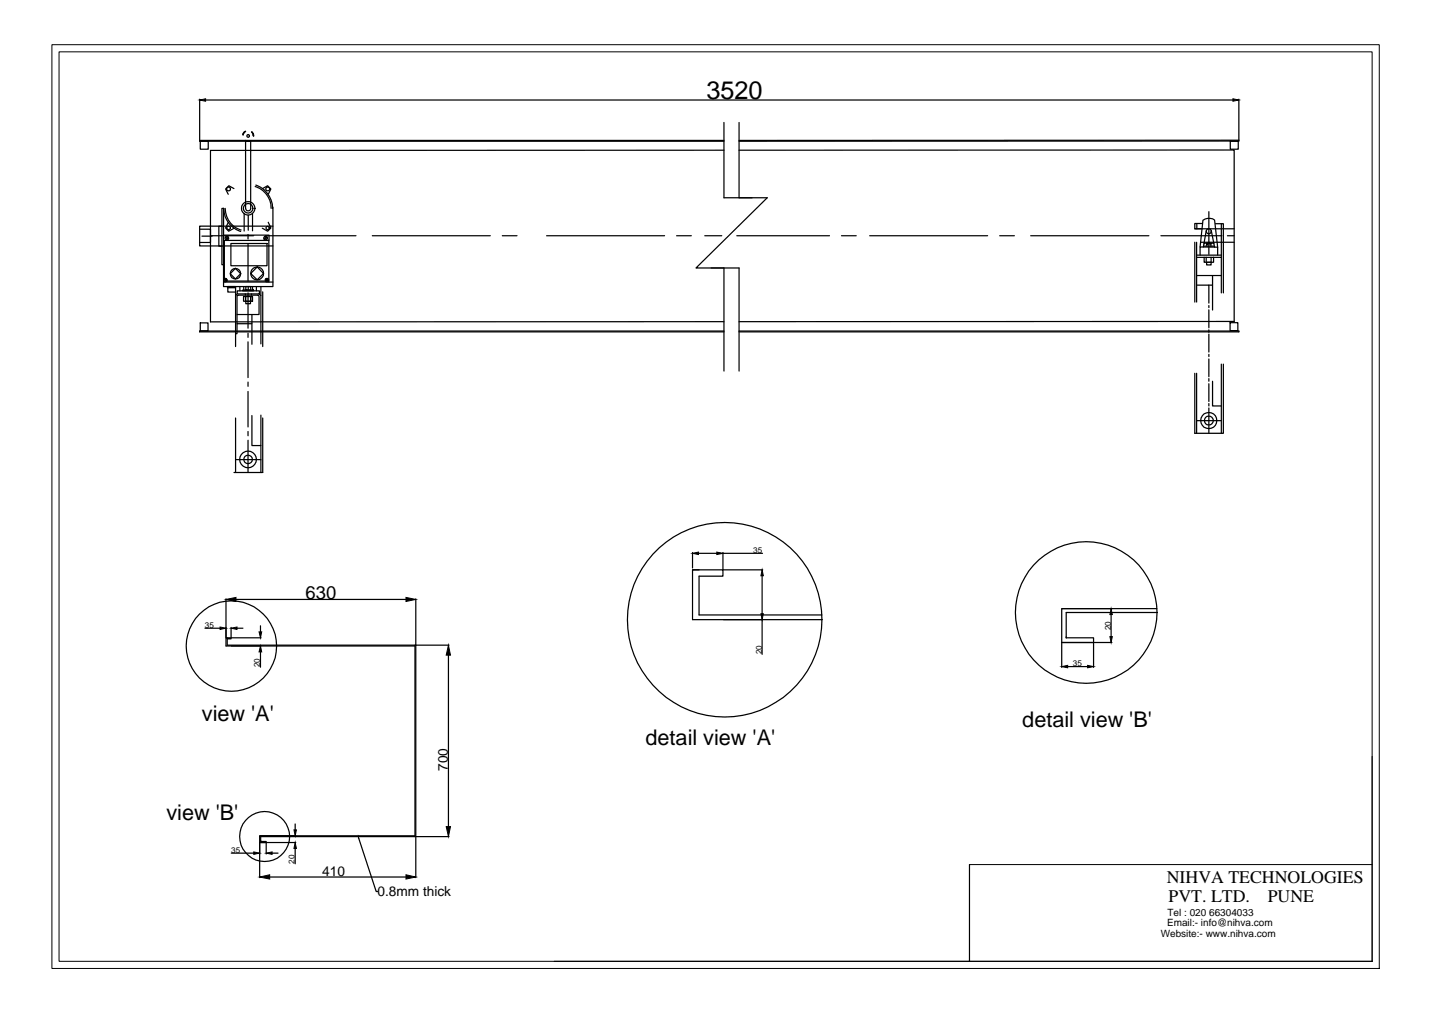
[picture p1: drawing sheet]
<svg xmlns="http://www.w3.org/2000/svg" width="297mm" height="210mm" viewBox="0 0 297 210" stroke-linecap="round" stroke-linejoin="round" font-family="sans-serif">
<!-- layer: 0 -->
<g fill="none" stroke="#000" stroke-width=".25">
<path d="M41.5 29.3h1.7v1.6h-1.7zM48.5 39.1l-1-.6-.7 .7 .5 1.1M50.9 27.2l-.6 .7M50.9 29.2v14a.53 .53 0 0 0 .6 .5 .53 .53 0 0 0 .5-.5v-14M50.9 27.3l-.2 .1-.3 .6M51.8 29.2h-.9l.9 .1M52.3 27.3l.2 .4 .1 .5M52.5 28.2l-.3-.8 .3 .4 .1 .4M52.5 28.2h.1M52.9 38.7a4.6 4.6 0 0 1 3.3 4.5M53.1 38.4a5.1 5.1 0 0 1 3.4 4.8M54.5 39.1l1-.6 .7 .7-.6 1.1"/>
<path d="M150.2 25.4v15.6h8.9l-14.7 14.6h5.8v21.4M150.2 29.1h-108.8v.2h108.8M150.2 31.2h-106.5v35.6l106.5-.1M153.3 31.2l102.7-.1v35.6h-102.7M153.3 29.1h103.7v.2h-103.7M153.3 25.4v15.6M255.2 29.3h1.7v1.6h-1.7zM41.4 47.5h2.3v2.8h-2.3M41.9 49h2.1M43.8 48.9h8.8M46 46.9h-.6v4.2h.6M46.4 48.8h9.4v1.1h-9.3v7.8"/>
<path d="M46.4 58.5h10.2M46.5 57.9l.5 .4M46.7 58l.1 .2zM46.7 43.2a4.6 4.6 0 0 0 3.3 4.5M46.8 49.2l.6 .4M47 57.8l-.5 .6M47 58.3h8M47.2 59.4h1.7v.2h-1.7zM47.3 59.6h1.6v1h-1.6zM47.3 49.1l-.4 .6M47.3 46.1l-.5 1.2 .6 .7 1.2-.7M47.9 50.5h7.5v4.6h-7.5z"/>
<path d="M48.8 55.7l1.1 1.1-1.1 1.1-1-1.1zM49.8 59.4v.9M49.9 48a5 5 0 0 1-3.5-4.8h-.4v11.7h.4M50.6 59.4v.8M50.6 44.3v3.6M51 59.4h1v.8h-1zM51.4 48.6v1M51.4 50.5v7.8M51.5 44.6v3.2M51.5 59.4v.8M52.4 44.3v3.6M52.4 59.4v.8"/>
<path d="M53.2 59.4v.9M53.4 55.4l1.3 1.3-1.3 1.3-1.4-1.3zM54.1 59.4v11.9M54.9 49.1l.4 .6M55.1 57.9l.5 .4M55.1 48.9h18.7M55.3 58l.1 .2zM55.4 49.2l-.6 .4M55.6 57.8l-.4 .6M55.6 46.1l.6 1.2-.7 .7-1.1-.7M55.8 49.9v8.6M56.5 43.2h.1"/>
<path d="M56.6 43v16.4h-10.2v-16.2M56.6 46.9h-15.2v4.1h15.2M77.2 48.9h24.5M104.2 48.9h3M113.4 48.9h24.5M140.3 48.9h3.1M146.2 48.9h3.5M147.5 55.6h5.8v21.4M152.8 48.9h19.3M174.6 48.9h3M180.4 48.9h24.5M207.4 48.9h3"/>
<path d="M213.8 48.9h24.5M240.8 48.9h12.7M247.8 47.5h8.2M247.8 50.2v12.5M248.2 59.1h2.6v3.8M248.2 50.2v12.5M248.2 53.4h1.6M248.3 46.4v1.1M248.3 52.9h5M248.3 57.2h3.2v1.9M248.9 51.2l.6-5.5a2.12 2.12 0 0 1 2.4-.1l.7 5.7M248.9 52.9v-1.7l3.7 .1v1.6"/>
<path d="M249 50.2h7M249.4 46.4h-1.6v1.1h1.5M249.7 50.6l.5-.2 .1 .2a.42 .42 0 0 1 .4-.3 .42 .42 0 0 1 .4 .3h-.8v.5M249.8 53.4h1.9v1h-1.9zM249.8 51.1h2M250.2 53.4v1M250.2 47.9l-.6 3.3M250.3 54.4h.9v.5h-.9zM250.8 59.1h.7v5.2M250.8 43.9v8.8M251.2 50.6v.5M251.2 53.4v1"/>
<path d="M251.3 47.9l.6 3.4M251.5 57.2h1.8M251.7 53.4h1.6M251.8 50.5l-.2-.1-.5 .2M252.1 46.4h1.7v14.3M253.3 46.4v14.3M254.6 48.9h1.4M41.5 67h1.7v1.6h-1.7zM48.9 60.6v11.3M49.2 65.2h4.5v-3.9h-4.5v7.9h-.3M49.2 67.1h3.1M49.2 60.3h4.6v.7h-4.6z"/>
<path d="M49.2 61l-.3 .3M50.3 60.2h2.3v.1h-2.3zM50.5 61.5h.4v1h-.4zM50.9 61v.2M50.9 61.5h1.1v1h-1.1zM51 62.5h1v.5h-1zM51.4 60.7v7.4M51.4 69.1v.9M51.4 70.9v7.4M51.4 79.2v.9M52 61.5h.4v1h-.4zM52.2 61v.2"/>
<path d="M52.3 65.2v6.2M53.7 61l.4 .3M54.5 60.5v11.4M150.2 68.7h-108.8v.1h108.8M153.3 68.7h103.7v.1h-103.7M248.2 77.4v12.5M250.8 63.4v.4M250.8 64.3v3.7M250.8 68.4v.5M250.8 69.3v3.7M250.8 73.5v.5M250.8 74.5v3.6"/>
<path d="M250.8 78.5v.6M250.8 79.6v3.7M251.5 79.1v5.1h1.8M253.3 75.5v14.4M253.8 75.5v14.4h-6v-12.5M255.2 66.9h1.6v1.7h-1.6zM48.9 86.7v11.3M48.9 95.3h5.2M51.4 81.2v7.4M51.4 89.5v.9M51.4 91.3v6.7M52.3 86.2v6.2h1.8"/>
<path d="M54.1 86.1v11.9M54.5 86.7v11.3h-6M248.3 87.2h5M250.8 83.7v.5M250.8 84.6v5.3M143.7 118.2h6.3v1.3h-5v8.1h25.5M145 118.2h-1.3v10.3h26.8M46.9 132.3h1v.2h-.8v1.3h39.1v39.7h-32.1v1M47.1 132.3h-.2v1.7h39.2M86.1 133.8v39.7M221.2 132.3h.1M240 126.2h-19.8v7.1h6.6v-1h-5.6"/>
<path d="M240 127h-18.8v5.3M54.1 174.5h.1M86.1 173.4h-32.2v1.4h1.3v-.3h-1.1M201.1 179.3v20.1"/>
<circle cx="47.4" cy="39.2" r=".39"/>
<circle cx="51.5" cy="28.2" r=".29"/>
<circle cx="55.5" cy="39.2" r=".39"/>
<circle cx="46.7" cy="58.1" r=".37"/>
<circle cx="47.1" cy="49.4" r=".37"/>
<circle cx="47.4" cy="47.3" r=".37"/>
<circle cx="48.8" cy="56.8" r="1.1"/>
<circle cx="51.5" cy="43.2" r=".99"/>
<circle cx="51.5" cy="43.2" r="1.4"/>
<circle cx="53.3" cy="56.7" r="1.33"/>
<circle cx="55.1" cy="49.4" r=".37"/>
<circle cx="55.4" cy="58.1" r=".37"/>
<circle cx="55.5" cy="47.3" r=".34"/>
<circle cx="250.7" cy="48" r=".54"/>
<circle cx="51.5" cy="95.3" r=".89"/>
<circle cx="51.5" cy="95.3" r="1.73"/>
<circle cx="250.7" cy="87.2" r="1.68"/>
<circle cx="250.7" cy="87.2" r=".94"/>
<circle cx="48" cy="134" r="9.4"/>
<circle cx="150.3" cy="128.5" r="20.2"/>
<circle cx="225.3" cy="127" r="14.7"/>
<circle cx="54.9" cy="173.5" r="5.2"/>
</g>
<!-- layer: DIMENSIONS -->
<g fill="none" stroke="#000" stroke-width=".25">
<path d="M41.4 20.6v8.5M42.6 20.7h213.1M257 20.6v8.4M143.7 114.6v3.2M144.9 114.8h3.8M150 114.6v3.6M150 114.8h8.2M150 118.2h8.2M158.1 119.4v7.9M42.5 130.3h3.1M46.9 124.2v8M47.9 130.1v2.1"/>
<path d="M48 132.3h6.2M48 134h6.2M49 124.3h35.2M49.2 130.3h1.2M54 129.8v1.3M54 135.2v3.2M86.2 124.2v9.6M86.3 133.8h6.8M93 135.9v35.6M150.1 128.5h8.1M158.1 128.5v7.2M220.2 133.3v5.1"/>
<path d="M220.3 133.3h10.3M220.3 126.2h10.3M221.5 138.3h4.1M226.8 133.3v5.1M230.5 127.5v4.5M48 177h4.6M53.9 174.8v7.2M53.9 174.8h7.5M53.9 173.4h7.5M55.2 174.8v2.3M56.4 177h1.3M61.2 170.9v1.2"/>
<path d="M61.2 176v3.2M74.4 173.8l3.6 11.1h.3M86.2 173.6v8.4M86.3 173.5h6.8M55.9 181.9h28.3"/>
</g>
<!-- layer: 0 -->
<g fill="#000" stroke="#000" stroke-width=".21">
<path d="M41.4 20.7l1.2-.2v.5zM255.7 20.5l1.3 .2-1.3 .3zM143.7 114.8l1.2-.3v.5zM148.7 114.5l1.3 .3-1.3 .2zM158.1 118.2l.2 1.2h-.5zM46.9 124.3l2.1-.4v.9zM45.6 130l1.3 .3-1.3 .3zM47.9 130.3l1.3-.3v.6zM53.7 131.1h.6l-.3 1.2zM54 134l.3 1.2h-.6zM84.2 123.9l2 .4-2 .5zM93 133.8l.4 2.1h-.8z"/>
<path d="M157.8 127.3h.5l-.2 1.2zM220.2 138.3l1.3-.3v.5zM225.6 138l1.2 .3-1.2 .2zM230.2 132h.5l-.2 1.3zM230.5 126.2l.2 1.3h-.5zM52.6 176.7l1.3 .3-1.3 .2zM55.2 177l1.2-.3v.5zM61 172.1h.5l-.3 1.3zM61.2 174.8l.3 1.2h-.5zM92.6 171.5h.8l-.4 2zM53.9 181.9l2-.5v.9zM84.2 181.4l2 .5-2 .4z"/>
</g>
<!-- layer: DIMENSIONS -->
<path d="M74.4 173.7v.1z" fill="#000" stroke="#000" stroke-width=".21"/>
<!-- layer: 0 -->
<path d="M10.8 9.3h275.3v191.6h-275.3zM12.2 10.8h272.4v188.6h-272.4zM284.6 156.9v42.5M201.1 179.3h83.5M114.9 199.4h169.7" fill="none" stroke="#000" stroke-width=".21"/>
<text font-size="5.2" x="146.5" y="20.6">3520</text>
<g font-size="4.5">
<text x="41.9" y="149.6">view 'A'</text>
<text x="133.9" y="154.6">detail view 'A'</text>
<text x="212.1" y="150.7">detail view 'B'</text>
<text x="34.5" y="170.1">view 'B'</text>
</g>
<text font-size="3.8" x="63.4" y="124.2">630</text>
<g font-size="3.7">
<text x="242" y="183.1">NIHVA TECHNOLOGIES</text>
<text x="242.4" y="187">PVT. LTD.</text>
<text x="263" y="187">PUNE</text>
</g>
<g font-size="2.8">
<text x="92.9" y="159.9" transform="rotate(-90 92.9 159.9)">700</text>
<text x="66.9" y="181.8">410</text>
<text x="78.3" y="185.9">0.8mm thick</text>
</g>
<g font-size="2.1">
<text x="242.2" y="189.9">Tel : 020 66304033</text>
<text x="240.8" y="194.3">Website:- www.nihva.com</text>
<text x="242.1" y="192.1">Email:- info@nihva.com</text>
</g>
<g font-size="1.7">
<text x="156.2" y="114.7">35</text>
<text x="42.5" y="130.2">35</text>
<text x="230.4" y="130.7" transform="rotate(-90 230.4 130.7)">20</text>
<text x="158" y="135.7" transform="rotate(-90 158 135.7)">20</text>
<text x="53.9" y="138.4" transform="rotate(-90 53.9 138.4)">20</text>
<text x="222.6" y="138.2">35</text>
<text x="48" y="176.9">35</text>
<text x="61.1" y="179.1" transform="rotate(-90 61.1 179.1)">20</text>
</g>
</svg>
